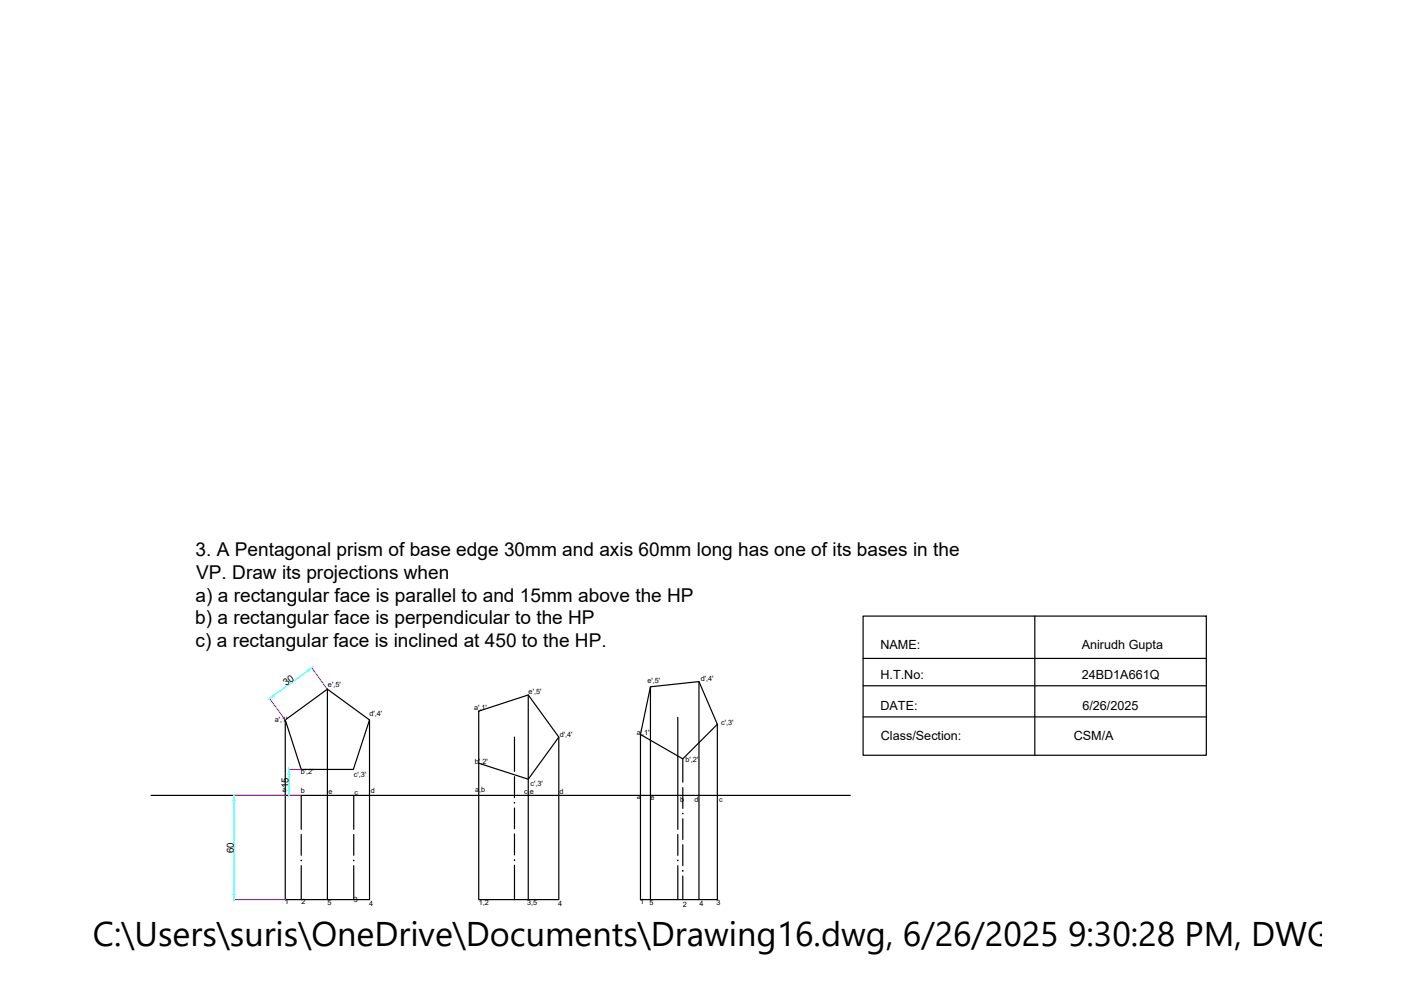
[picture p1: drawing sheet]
<svg xmlns="http://www.w3.org/2000/svg" width="297mm" height="210mm" viewBox="0 0 297 210" stroke-linecap="round" stroke-linejoin="round" font-family="sans-serif">
<!-- layer: 0 -->
<g fill="none" stroke="#000" stroke-width=".25">
<path d="M183 130.6h72.8v29.5h-72.8zM183 139.6h72.8M219.4 130.6v29.5M60.5 152.6l8.9-6.5 8.9 6.5-3.4 10.5h-11zM60.5 152.6v38.1h17.8v-38.1M69.4 146.1v44.6M101.5 150.8l10.5-3.5 6.5 9-6.5 8.9-10.5-3.4zM109.1 156.3v7.3M112 147.3v43.4M118.5 156.3v34.4h-17v-28.9M137.9 145.6v45.1M143.7 152.1v23.7"/>
<path d="M148.2 144.5v46.2M152.1 153.6v37.1h-16.3v-35l9 5.2 7.3-7.3-3.9-9.1-10.3 1.1-2.1 10.1M183 145.4h72.8M183 152h72.8M32 168.6h148.3M63.9 168.6v7.2M63.9 176.9v4.4M75 168.6v7.2M75 176.9v4.4M109.1 164.7v4.4M109.1 171.3v4.4M109.1 176.8v4.5"/>
<path d="M143.7 176.9v4.4M144.8 160.9v4.9M144.8 167v4.4M144.8 173.6v4.4M144.8 179.1v4.4M63.9 183.5v7.2M75 183.5v7.2M109.1 183.5v7.2M143.7 183.5v7.2M144.8 185.7v5"/>
</g>
<path d="M57.1 148.1l3.3 4.5M66.1 141.5l3.3 4.6M49.6 168.6h10.8M61.2 163.1h2.7M61.2 168.6h2.7M49.6 190.7h10.8" fill="none" stroke="#f0f" stroke-width=".25"/>
<path d="M65.2 142.3l-7.1 5.1M49.6 169.7v19.9M61.2 164.2v3.3" fill="none" stroke="#0ff" stroke-width=".25"/>
<g fill="#0ff" stroke="#0ff" stroke-width=".21">
<path d="M57.9 147.3l.3 .3-1 .5z"/>
<path d="M65.1 142.1l1-.5-.8 .8z"/>
<path d="M61.2 163.1l.3 1.1h-.4z"/>
<path d="M61.1 167.5h.4l-.3 1.1z"/>
<path d="M49.6 168.6l.2 1.1h-.4z"/>
<path d="M49.4 189.6h.4l-.2 1.1z"/>
</g>
<g fill="#000" stroke="#000" stroke-width=".21">
<path d="M63.8 182.4h.2zM144.7 184.6h.2z"/>
<circle cx="109.1" cy="170.2" r=".07"/>
<circle cx="144.8" cy="172.5" r=".07"/>
<circle cx="75" cy="182.4" r=".07"/>
<circle cx="109.1" cy="182.3" r=".07"/>
<circle cx="143.7" cy="182.4" r=".07"/>
</g>
<text font-size="7.3" x="19.7" y="200.6">C:\Users\suris\OneDrive\Documents\Drawing16.dwg, 6/26/2025 9:30:28 PM, DWG To P</text>
<g font-size="4">
<text x="41.5" y="117.8">3. A Pentagonal prism of base edge 30mm and axis 60mm long has one of its bases in the</text>
<text x="41.6" y="122.7">VP. Draw its projections when</text>
<text x="41.5" y="127.5">a) a rectangular face is parallel to and 15mm above the HP</text>
<text x="41.4" y="132.4">b) a rectangular face is perpendicular to the HP</text>
<text x="41.5" y="137.3">c) a rectangular face is inclined at 450 to the HP.</text>
</g>
<g font-size="2.7">
<text x="186.7" y="137.6">NAME:</text>
<text x="229.3" y="137.6">Anirudh Gupta</text>
<text x="186.7" y="144">H.T.No:</text>
<text x="229.3" y="144">24BD1A661Q</text>
<text x="186.7" y="150.4">DATE:</text>
<text x="229.5" y="150.4">6/26/2025</text>
<text x="186.8" y="156.8">Class/Section:</text>
<text x="227.6" y="156.8">CSM/A</text>
</g>
<g font-size="2.1">
<text x="60.7" y="145.5" transform="rotate(-36 60.7 145.5)">30</text>
<text x="61.2" y="167.1" transform="rotate(-90 61.2 167.1)">15</text>
<text x="49.6" y="180.8" transform="rotate(-90 49.6 180.8)">60</text>
</g>
<g font-size="1.5">
<text x="69.5" y="145.7">e',5'</text>
<text x="112.1" y="147.1">e',5'</text>
<text x="137.3" y="144.9">e',5'</text>
<text x="148.6" y="144.4">d',4'</text>
<text x="58.2" y="153">a',1'</text>
<text x="78.3" y="151.9">d',4'</text>
<text x="100.5" y="150.5">a',1'</text>
<text x="135" y="155.8">a',1'</text>
<text x="152.9" y="153.8">c',3'</text>
<text x="100.7" y="161.9">b',2'</text>
<text x="118.7" y="156.2">d',4'</text>
<text x="145.3" y="161.7">b',2'</text>
<text x="63.8" y="164.1">b',2'</text>
<text x="75" y="164.7">c',3'</text>
<text x="100.7" y="168">a,b</text>
<text x="112.5" y="166.6">c',3'</text>
<text x="59.9" y="168">a</text>
<text x="63.8" y="168.1">b</text>
<text x="69.6" y="168.3">e</text>
<text x="75.1" y="168.5">c</text>
<text x="78.6" y="168.2">d</text>
<text x="111.2" y="168.3">c,e</text>
<text x="118.6" y="168.3">d</text>
<text x="135" y="169.5">a</text>
<text x="138" y="169.6">e</text>
<text x="144.2" y="170.1">b</text>
<text x="147.3" y="170">d</text>
<text x="152.5" y="170">c</text>
<text x="60.4" y="191.7">1</text>
<text x="64" y="191.7">2</text>
<text x="69.5" y="191.8">5</text>
<text x="75" y="191.3">3</text>
<text x="101.5" y="191.8">1,2</text>
<text x="111.8" y="191.9">3,5</text>
<text x="135.7" y="191.8">1</text>
<text x="137.7" y="191.9">5</text>
<text x="151.9" y="191.9">3</text>
<text x="78.3" y="192">4</text>
<text x="118.3" y="192.1">4</text>
<text x="144.8" y="192.2">2</text>
<text x="148.3" y="192">4</text>
</g>
</svg>
